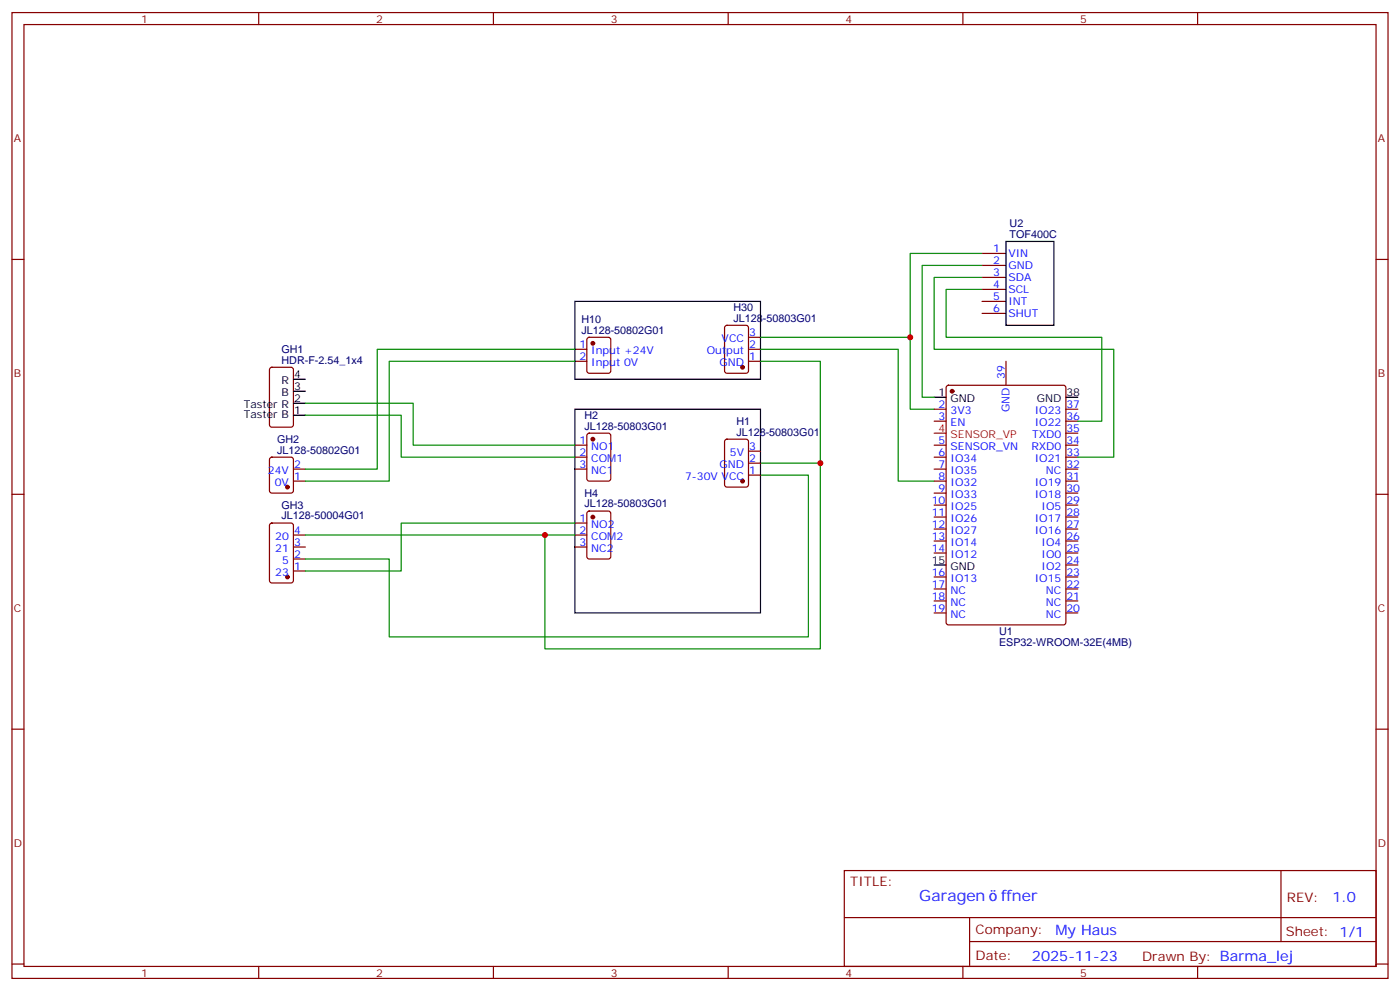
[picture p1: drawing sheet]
<svg xmlns="http://www.w3.org/2000/svg" width="412mm" height="292mm" viewBox="0 0 412 292" stroke-linecap="round" stroke-linejoin="round" font-family="sans-serif">
<g fill="none" stroke="#870000" stroke-width=".35">
<path d="M3.5 3.7h405.4v284.3h-405.4zM7.1 7.2h398.2v277.3h-398.2zM76.2 3.7v3.5M145.3 3.7v3.5M214.5 3.7v3.5M283.6 3.7v3.5M352.8 3.7v3.5M3.5 76.4h3.6M289.3 74.6h7M289.3 78.1h7M405.3 76.4h3.6M173.1 99.5l.5-.2h5.6l.7 .4v9.5l-.4 .6-5.9 .1-.7-.5v-9.4z"/>
<path d="M213.7 96l.4-.2h5.7l.6 .4 .1 13-.5 .6-5.9 .1-.6-.5-.1-12.9zM220.5 99.3h3.5M289.3 81.7h7M289.3 85.2h7M289.3 88.7h7M289.3 92.3h7M79.6 108.3l.5-.2h5.6l.7 .5v16.5l-.4 .6-5.9 .1-.7-.5v-16.5zM169.3 106.4h3.6M169.3 102.8h3.6M220.5 106.4h3.5M220.5 102.8h3.5M278.9 113.6l.5-.2h33.9l.6 .4 .1 69.5-.5 .6-34.1 .1-.7-.5v-69.4z"/>
<path d="M296.3 106.4v7M79.6 134.8l.5-.2h5.6l.7 .4v9.5l-.4 .6-5.9 .1-.7-.5v-9.4zM86.4 138.1h3.6M169.3 131.1h3.6M169.3 134.6h3.6M169.3 138.1h3.6M173.1 127.7l.5-.2h5.6l.7 .5v12.9l-.4 .7h-5.9l-.7-.4v-13zM213.7 129.5l.4-.2h5.7l.6 .4 .1 13-.5 .6-5.9 .1-.6-.5-.1-12.9zM220.5 139.9h3.5M220.5 136.3h3.5M220.5 132.8h3.5M275.2 131.1h3.5"/>
<path d="M275.2 134.6h3.5M275.2 138.1h3.5M275.2 120.5h3.5M275.2 124h3.5M314 131.1h3.5M314 134.6h3.5M314 138.1h3.5M314 120.5h3.5M314 124h3.5M314 127.5h3.5M3.5 145.5h3.6M79.6 154.2l.5-.2h5.6l.7 .4v16.5l-.4 .7h-5.9l-.7-.4v-16.5z"/>
<path d="M86.4 141.6h3.6M86.4 157.5h3.6M169.3 157.5h3.6M169.3 154h3.6M173.1 150.7l.5-.2h5.6l.7 .4v13l-.4 .6-5.9 .1-.7-.5v-12.9zM275.2 141.6h3.5M275.2 145.2h3.5M275.2 148.7h3.5M275.2 152.2h3.5M275.2 155.8h3.5M275.2 159.3h3.5M314 141.6h3.5"/>
<path d="M314 145.2h3.5M314 148.7h3.5M314 152.2h3.5M314 155.8h3.5M314 159.3h3.5M405.3 145.5h3.6M86.4 168.1h3.6M86.4 164.6h3.6M86.4 161h3.6M169.3 161h3.6M275.2 162.8h3.5M275.2 169.9h3.5"/>
<path d="M275.2 173.4h3.5M275.2 176.9h3.5M314 162.8h3.5M314 169.9h3.5M314 173.4h3.5M314 176.9h3.5M314 166.3h3.5M275.2 180.4h3.5M314 180.4h3.5M3.5 214.7h3.6M405.3 214.7h3.6M248.7 256.3h156.6v28.2h-156.6z"/>
<path d="M377.3 256.3v20.9M248.7 270.1h156.5M285.6 277.2h119.6M285.6 270.1v14.2M3.5 283.8h3.6M76.2 284.5v3.5M145.3 284.5v3.5M214.5 284.5v3.5M283.6 284.5v3.5M352.8 284.5v3.5M405.3 283.8h3.6"/>
</g>
<path d="M296.3 71.1h14.1v24.7h-14.1zM169.3 88.7h54.7v23h-54.7zM86.4 118.7h3.6M86.4 115.2h3.6M86.4 111.7h3.6M275.2 116.9h3.5M314 116.9h3.5M86.4 122.2h3.6M169.3 120.5h54.7v59.9h-54.7zM275.2 166.3h3.5" fill="none" stroke="#000" stroke-width=".35"/>
<g fill="#870000" stroke="#870000" stroke-width=".35">
<circle cx="218.7" cy="108.1" r=".53"/>
<circle cx="174.6" cy="129.3" r=".53"/>
<circle cx="174.6" cy="101.1" r=".53"/>
<circle cx="84.7" cy="143.4" r=".53"/>
<circle cx="84.7" cy="169.9" r=".53"/>
<circle cx="174.6" cy="152.2" r=".53"/>
<circle cx="280.5" cy="115.2" r=".53"/>
<circle cx="218.7" cy="141.6" r=".53"/>
</g>
<g fill="none" stroke="#008700" stroke-width=".35">
<path d="M289.3 74.6h-21.2v45.9h7.1M289.3 78.1h-17.7v38.8h3.6M224 99.3h44.1M289.3 81.7h-14.1v21.1h52.9v31.8h-10.6M289.3 85.2h-10.6v14.1h45.9v24.7h-7.1M90 118.7h31.7v12.4h47.6M169.3 102.8h-58.2v35.3h-21.1M169.3 106.4h-54.6v35.2h-24.7M224 106.4h17.7v29.9M224 102.8h40.6v38.8h10.6M90 122.2h28.2v12.4h51.1M224 139.9h14.1v47.6h-123.4v-22.9h-24.7"/>
<path d="M224 136.3h17.7v54.7h-81.2v-33.5M90 157.5h79.3M169.3 154h-51.1v14.1h-28.2"/>
</g>
<path d="M275.2 127.5h3.5" fill="none" stroke="#f00" stroke-width=".35"/>
<g fill="#c00">
<circle cx="241.7" cy="136.3" r=".88"/>
<circle cx="160.5" cy="157.5" r=".88"/>
<circle cx="268.1" cy="99.3" r=".88"/>
</g>
<g font-size="4.6" fill="#00f">
<text x="270.8" y="265.3">Garagen</text>
<text x="294.9" y="265.3">ffner</text>
</g>
<g font-size="4.2" fill="#00f">
<text x="392.5" y="265.6">1.0</text>
<text x="310.9" y="275.1">My Haus</text>
<text x="304" y="282.9">2025-11-23</text>
</g>
<g font-size="3.9" fill="#800">
<text x="250.5" y="260.9">TITLE:</text>
<text x="379.1" y="265.6">REV:</text>
<text x="287.4" y="275.1">Company:</text>
<text x="378.7" y="275.7">Sheet: 1/1</text>
<text x="287.4" y="282.8">Date:</text>
<text x="336.4" y="282.8">Drawn By: Barma_lej</text>
</g>
<g font-size="3.2" fill="#800">
<text x="41.6" y="6.7">1</text>
<text x="110.8" y="6.7">2</text>
<text x="179.9" y="6.7">3</text>
<text x="249.1" y="6.7">4</text>
<text x="318.2" y="6.7">5</text>
<text x="4.1" y="41.8">A</text>
<text x="405.9" y="41.8">A</text>
<text x="4.1" y="110.9">B</text>
<text x="405.9" y="110.9">B</text>
<text x="4.1" y="180.1">C</text>
<text x="405.9" y="180.1">C</text>
<text x="4.1" y="249.2">D</text>
<text x="405.9" y="249.2">D</text>
<text x="41.6" y="287.5">1</text>
<text x="110.8" y="287.5">2</text>
<text x="179.9" y="287.5">3</text>
<text x="249.1" y="287.5">4</text>
<text x="318.2" y="287.5">5</text>
</g>
<g font-size="3.2" fill="#000080">
<text x="297.4" y="70">TOF400C</text>
<text x="297.4" y="66.9">U2</text>
<text x="171.3" y="95.1">H10</text>
<text x="216.1" y="94.7">JL128-50803G01</text>
<text x="216.1" y="91.5">H30</text>
<text x="171.3" y="98.2">JL128-50802G01</text>
<text x="82.9" y="107.1">HDR-F-2.54_1x4</text>
<text x="82.9" y="103.9">GH1</text>
<text x="172.2" y="123.2">H2</text>
<text x="216.9" y="125.1">H1</text>
<text x="81.6" y="130.4">GH2</text>
<text x="172.2" y="126.5">JL128-50803G01</text>
<text x="216.9" y="128.2">JL128-50803G01</text>
<text x="81.6" y="133.5">JL128-50802G01</text>
<text x="82.9" y="149.8">GH3</text>
<text x="172.2" y="149.4">JL128-50803G01</text>
<text x="172.2" y="146.2">H4</text>
<text x="82.9" y="152.9">JL128-50004G01</text>
<text x="294.3" y="190.2">ESP32-WROOM-32E(4MB)</text>
<text x="294.3" y="186.9">U1</text>
</g>
<g font-size="3.2" fill="#00f">
<text x="292.6" y="74.3">1</text>
<text x="292.6" y="77.8">2</text>
<text x="297" y="75.7">VIN</text>
<text x="292.6" y="81.3">3</text>
<text x="297" y="79.2">GND</text>
<text x="297" y="82.7">SDA</text>
<text x="292.6" y="84.8">4</text>
<text x="292.6" y="88.4">5</text>
<text x="297" y="86.3">SCL</text>
<text x="297" y="89.8">INT</text>
<text x="292.6" y="91.9">6</text>
<text x="297" y="93.3">SHUT</text>
<text x="212.6" y="100.7">VCC</text>
<text x="220.7" y="99">3</text>
<text x="170.7" y="102.5">1</text>
<text x="170.7" y="106">2</text>
<text x="174.2" y="104.2">Input +24V</text>
<text x="174.2" y="107.8">Input 0V</text>
<text x="208.2" y="104.2">Output</text>
<text x="211.9" y="107.8">GND</text>
<text x="220.7" y="106">1</text>
<text x="220.7" y="102.5">2</text>
<text x="296" y="111.7" transform="rotate(-90 296 111.7)">39</text>
<text x="276.5" y="120.1">2</text>
<text x="276.5" y="123.6">3</text>
<text x="280" y="121.9">3V3</text>
<text x="280" y="125.4">EN</text>
<text x="297.4" y="121.4" transform="rotate(-90 297.4 121.4)">GND</text>
<text x="304.8" y="125.4">IO22</text>
<text x="304.8" y="121.9">IO23</text>
<text x="314.1" y="123.6">36</text>
<text x="314.1" y="120.1">37</text>
<text x="170.7" y="130.7">1</text>
<text x="276.5" y="130.7">5</text>
<text x="304.1" y="128.9">TXD0</text>
<text x="314.1" y="130.7">34</text>
<text x="314.1" y="127.2">35</text>
<text x="86.6" y="137.8">2</text>
<text x="170.7" y="134.2">2</text>
<text x="170.7" y="137.8">3</text>
<text x="174.2" y="132.5">NO1</text>
<text x="174.2" y="136">COM1</text>
<text x="211.9" y="137.8">GND</text>
<text x="215" y="134.2">5V</text>
<text x="220.7" y="136">2</text>
<text x="220.7" y="132.5">3</text>
<text x="276.5" y="134.2">6</text>
<text x="276.5" y="137.8">7</text>
<text x="280" y="132.5">SENSOR_VN</text>
<text x="280" y="136">IO34</text>
<text x="303.8" y="132.5">RXD0</text>
<text x="304.8" y="136">IO21</text>
<text x="314.1" y="137.8">32</text>
<text x="314.1" y="134.2">33</text>
<text x="78.9" y="139.5">24V</text>
<text x="80.9" y="143.1">0V</text>
<text x="86.6" y="141.3">1</text>
<text x="174.2" y="139.5">NC1</text>
<text x="201.8" y="141.3">7-30V VCC</text>
<text x="220.7" y="139.5">1</text>
<text x="276.5" y="141.3">8</text>
<text x="280" y="139.5">IO35</text>
<text x="280" y="143.1">IO32</text>
<text x="304.8" y="143.1">IO19</text>
<text x="308.1" y="139.5">NC</text>
<text x="314.1" y="141.3">31</text>
<text x="274.5" y="148.3">10</text>
<text x="276.5" y="144.8">9</text>
<text x="280" y="146.6">IO33</text>
<text x="304.8" y="146.6">IO18</text>
<text x="314.1" y="148.3">29</text>
<text x="314.1" y="144.8">30</text>
<text x="170.7" y="153.6">1</text>
<text x="174.2" y="155.4">NO2</text>
<text x="274.5" y="151.9">11</text>
<text x="274.5" y="155.4">12</text>
<text x="280" y="150.1">IO25</text>
<text x="280" y="153.6">IO26</text>
<text x="304.8" y="153.6">IO17</text>
<text x="306.8" y="150.1">IO5</text>
<text x="314.1" y="155.4">27</text>
<text x="314.1" y="151.9">28</text>
<text x="81.1" y="158.9">20</text>
<text x="86.6" y="160.7">3</text>
<text x="86.6" y="157.2">4</text>
<text x="170.7" y="157.2">2</text>
<text x="170.7" y="160.7">3</text>
<text x="174.2" y="158.9">COM2</text>
<text x="274.5" y="158.9">13</text>
<text x="280" y="157.2">IO27</text>
<text x="280" y="160.7">IO14</text>
<text x="304.8" y="157.2">IO16</text>
<text x="306.8" y="160.7">IO4</text>
<text x="314.1" y="158.9">26</text>
<text x="81.1" y="162.5">21</text>
<text x="83.1" y="166">5</text>
<text x="86.6" y="167.7">1</text>
<text x="86.6" y="164.2">2</text>
<text x="174.2" y="162.5">NC2</text>
<text x="274.5" y="162.5">14</text>
<text x="280" y="164.2">IO12</text>
<text x="306.8" y="167.7">IO2</text>
<text x="306.8" y="164.2">IO0</text>
<text x="314.1" y="166">24</text>
<text x="314.1" y="162.5">25</text>
<text x="81.1" y="169.5">23</text>
<text x="274.5" y="169.5">16</text>
<text x="274.5" y="173">17</text>
<text x="280" y="171.3">IO13</text>
<text x="304.8" y="171.3">IO15</text>
<text x="314.1" y="173">22</text>
<text x="314.1" y="169.5">23</text>
<text x="274.5" y="176.6">18</text>
<text x="280" y="174.8">NC</text>
<text x="280" y="178.3">NC</text>
<text x="308.1" y="178.3">NC</text>
<text x="308.1" y="174.8">NC</text>
<text x="314.1" y="176.6">21</text>
<text x="274.5" y="180.1">19</text>
<text x="280" y="181.9">NC</text>
<text x="308.1" y="181.9">NC</text>
<text x="314.1" y="180.1">20</text>
</g>
<g font-size="3.2">
<text x="82.9" y="113.1">R</text>
<text x="86.6" y="111.3">4</text>
<text x="83" y="116.6">B</text>
<text x="86.6" y="118.4">2</text>
<text x="86.6" y="114.8">3</text>
<text x="276.5" y="116.6">1</text>
<text x="280" y="118.4">GND</text>
<text x="305.4" y="118.4">GND</text>
<text x="314.1" y="116.6">38</text>
<text x="71.8" y="120.1">Taster R</text>
<text x="71.8" y="122.9">Taster B</text>
<text x="86.6" y="121.9">1</text>
<text x="274.5" y="166">15</text>
<text x="280" y="167.7">GND</text>
</g>
<g font-size="3.2" fill="#f00">
<text x="276.5" y="127.2">4</text>
<text x="280" y="128.9">SENSOR_VP</text>
</g>
</svg>
